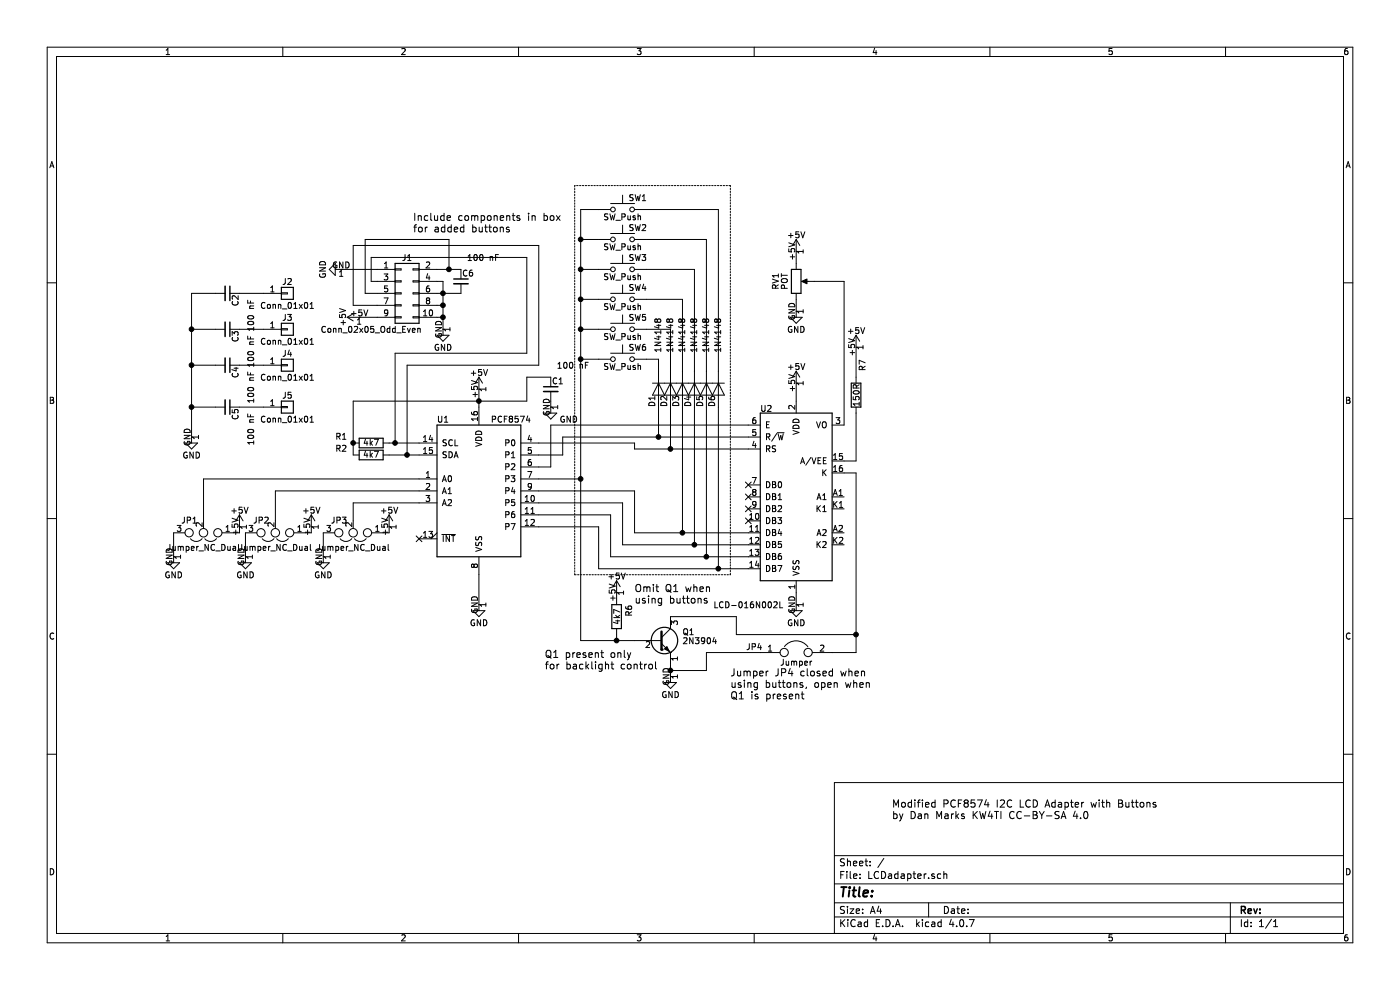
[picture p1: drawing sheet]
EESchema Schematic File Version 2
LIBS:power
LIBS:device
LIBS:switches
LIBS:relays
LIBS:motors
LIBS:transistors
LIBS:conn
LIBS:linear
LIBS:regul
LIBS:74xx
LIBS:cmos4000
LIBS:adc-dac
LIBS:memory
LIBS:xilinx
LIBS:microcontrollers
LIBS:dsp
LIBS:microchip
LIBS:analog_switches
LIBS:motorola
LIBS:texas
LIBS:intel
LIBS:audio
LIBS:interface
LIBS:digital-audio
LIBS:philips
LIBS:display
LIBS:cypress
LIBS:siliconi
LIBS:opto
LIBS:atmel
LIBS:contrib
LIBS:valves
LIBS:LCDadapter-cache
EELAYER 25 0
EELAYER END
$Descr A4 11693 8268
encoding utf-8
Sheet 1 1
Title ""
Date ""
Rev ""
Comp ""
Comment1 ""
Comment2 ""
Comment3 ""
Comment4 ""
$EndDescr
$Comp
L PCF8574 U1
U 1 1
P 4000 4100
F 0 "U1" H 3650 4700 50  0000 L CNN
F 1 "PCF8574" H 4100 4700 50  0000 L CNN
F 2 "Housings_DIP:DIP-16_W7.62mm_Socket" H 4000 4100 50  0001 C CNN
F 3 "" H 4000 4100 50  0001 C CNN
	1    4000 4100
	1    0    0    -1  
$EndComp
$Comp
L LCD-016N002L U2
U 1 1
P 6650 4150
F 0 "U2" H 6400 4890 50  0000 C CNN
F 1 "LCD-016N002L" H 6250 3250 50  0000 C CNN
F 2 "Pin_Headers:Pin_Header_Straight_1x16_Pitch2.54mm" H 6670 3230 50  0001 C CNN
F 3 "" H 7150 3850 50  0001 C CNN
	1    6650 4150
	1    0    0    -1  
$EndComp
$Comp
L +5V #PWR6
U 1 1
P 4000 3250
F 0 "#PWR6" H 4000 3100 50  0001 C CNN
F 1 "+5V" H 4000 3390 50  0000 C CNN
F 2 "" H 4000 3250 50  0001 C CNN
F 3 "" H 4000 3250 50  0001 C CNN
	1    4000 3250
	1    0    0    -1  
$EndComp
$Comp
L +5V #PWR13
U 1 1
P 6650 3200
F 0 "#PWR13" H 6650 3050 50  0001 C CNN
F 1 "+5V" H 6650 3340 50  0000 C CNN
F 2 "" H 6650 3200 50  0001 C CNN
F 3 "" H 6650 3200 50  0001 C CNN
	1    6650 3200
	1    0    0    -1  
$EndComp
$Comp
L GND #PWR7
U 1 1
P 4000 5050
F 0 "#PWR7" H 4000 4800 50  0001 C CNN
F 1 "GND" H 4000 4900 50  0000 C CNN
F 2 "" H 4000 5050 50  0001 C CNN
F 3 "" H 4000 5050 50  0001 C CNN
	1    4000 5050
	1    0    0    -1  
$EndComp
$Comp
L GND #PWR14
U 1 1
P 6650 5050
F 0 "#PWR14" H 6650 4800 50  0001 C CNN
F 1 "GND" H 6650 4900 50  0000 C CNN
F 2 "" H 6650 5050 50  0001 C CNN
F 3 "" H 6650 5050 50  0001 C CNN
	1    6650 5050
	1    0    0    -1  
$EndComp
$Comp
L GND #PWR2
U 1 1
P 1450 4650
F 0 "#PWR2" H 1450 4400 50  0001 C CNN
F 1 "GND" H 1450 4500 50  0000 C CNN
F 2 "" H 1450 4650 50  0001 C CNN
F 3 "" H 1450 4650 50  0001 C CNN
	1    1450 4650
	1    0    0    -1  
$EndComp
$Comp
L R R1
U 1 1
P 3100 3700
F 0 "R1" V 3150 3950 50  0000 C CNN
F 1 "4k7" V 3100 3700 50  0000 C CNN
F 2 "Resistors_THT:R_Axial_DIN0207_L6.3mm_D2.5mm_P7.62mm_Horizontal" V 3030 3700 50  0001 C CNN
F 3 "" H 3100 3700 50  0001 C CNN
	1    3100 3700
	0    -1   -1   0   
$EndComp
$Comp
L C_Small C1
U 1 1
P 4600 3250
F 0 "C1" H 4610 3320 50  0000 L CNN
F 1 "100 nF" H 4650 3450 50  0000 L CNN
F 2 "Capacitors_THT:C_Disc_D5.0mm_W2.5mm_P2.50mm" H 4600 3250 50  0001 C CNN
F 3 "" H 4600 3250 50  0001 C CNN
	1    4600 3250
	1    0    0    -1  
$EndComp
$Comp
L GND #PWR8
U 1 1
P 4600 3400
F 0 "#PWR8" H 4600 3150 50  0001 C CNN
F 1 "GND" H 4750 3300 50  0000 C CNN
F 2 "" H 4600 3400 50  0001 C CNN
F 3 "" H 4600 3400 50  0001 C CNN
	1    4600 3400
	1    0    0    -1  
$EndComp
$Comp
L R R2
U 1 1
P 3100 3800
F 0 "R2" V 3150 4050 50  0000 C CNN
F 1 "4k7" V 3100 3800 50  0000 C CNN
F 2 "Resistors_THT:R_Axial_DIN0207_L6.3mm_D2.5mm_P7.62mm_Horizontal" V 3030 3800 50  0001 C CNN
F 3 "" H 3100 3800 50  0001 C CNN
	1    3100 3800
	0    -1   -1   0   
$EndComp
$Comp
L Conn_02x05_Odd_Even J1
U 1 1
P 3350 2450
F 0 "J1" H 3400 2750 50  0000 C CNN
F 1 "Conn_02x05_Odd_Even" H 3100 2150 50  0000 C CNN
F 2 "Pin_Headers:Pin_Header_Straight_2x05_Pitch2.54mm" H 3350 2450 50  0001 C CNN
F 3 "" H 3350 2450 50  0001 C CNN
	1    3350 2450
	1    0    0    -1  
$EndComp
$Comp
L GND #PWR3
U 1 1
P 2850 2250
F 0 "#PWR3" H 2850 2000 50  0001 C CNN
F 1 "GND" H 2850 2100 50  0000 C CNN
F 2 "" H 2850 2250 50  0001 C CNN
F 3 "" H 2850 2250 50  0001 C CNN
	1    2850 2250
	0    1    1    0   
$EndComp
$Comp
L GND #PWR5
U 1 1
P 3700 2750
F 0 "#PWR5" H 3700 2500 50  0001 C CNN
F 1 "GND" H 3700 2600 50  0000 C CNN
F 2 "" H 3700 2750 50  0001 C CNN
F 3 "" H 3700 2750 50  0001 C CNN
	1    3700 2750
	1    0    0    -1  
$EndComp
$Comp
L +5V #PWR4
U 1 1
P 3000 2650
F 0 "#PWR4" H 3000 2500 50  0001 C CNN
F 1 "+5V" H 3000 2790 50  0000 C CNN
F 2 "" H 3000 2650 50  0001 C CNN
F 3 "" H 3000 2650 50  0001 C CNN
	1    3000 2650
	0    -1   -1   0   
$EndComp
NoConn ~ 3500 4500
$Comp
L 2N3904 Q1
U 1 1
P 5500 5350
F 0 "Q1" H 5700 5425 50  0000 L CNN
F 1 "2N3904" H 5700 5350 50  0000 L CNN
F 2 "TO_SOT_Packages_THT:TO-92_Molded_Narrow" H 5700 5275 50  0001 L CIN
F 3 "" H 5500 5350 50  0001 L CNN
	1    5500 5350
	1    0    0    -1  
$EndComp
$Comp
L R R6
U 1 1
P 5150 5150
F 0 "R6" V 5250 5200 50  0000 C CNN
F 1 "4k7" V 5150 5150 50  0000 C CNN
F 2 "Resistors_THT:R_Axial_DIN0207_L6.3mm_D2.5mm_P7.62mm_Horizontal" V 5080 5150 50  0001 C CNN
F 3 "" H 5150 5150 50  0001 C CNN
	1    5150 5150
	1    0    0    -1  
$EndComp
$Comp
L +5V #PWR15
U 1 1
P 7150 2900
F 0 "#PWR15" H 7150 2750 50  0001 C CNN
F 1 "+5V" H 7150 3040 50  0000 C CNN
F 2 "" H 7150 2900 50  0001 C CNN
F 3 "" H 7150 2900 50  0001 C CNN
	1    7150 2900
	1    0    0    -1  
$EndComp
NoConn ~ 6250 4050
NoConn ~ 6250 4150
NoConn ~ 6250 4250
NoConn ~ 6250 4350
$Comp
L SW_Push SW3
U 1 1
P 5200 2250
F 0 "SW3" H 5250 2350 50  0000 L CNN
F 1 "SW_Push" H 5200 2190 50  0000 C CNN
F 2 "Buttons_Switches_THT:SW_PUSH_6mm_h4.3mm" H 5200 2450 50  0001 C CNN
F 3 "" H 5200 2450 50  0001 C CNN
	1    5200 2250
	1    0    0    -1  
$EndComp
$Comp
L GND #PWR10
U 1 1
P 5600 5650
F 0 "#PWR10" H 5600 5400 50  0001 C CNN
F 1 "GND" H 5600 5500 50  0000 C CNN
F 2 "" H 5600 5650 50  0001 C CNN
F 3 "" H 5600 5650 50  0001 C CNN
	1    5600 5650
	1    0    0    -1  
$EndComp
$Comp
L D D1
U 1 1
P 5500 3250
F 0 "D1" H 5600 3200 50  0000 C CNN
F 1 "1N4148" H 5050 3250 50  0000 C CNN
F 2 "Diodes_THT:D_DO-35_SOD27_P7.62mm_Horizontal" H 5500 3250 50  0001 C CNN
F 3 "" H 5500 3250 50  0001 C CNN
	1    5500 3250
	0    1    1    0   
$EndComp
$Comp
L SW_Push SW4
U 1 1
P 5200 2500
F 0 "SW4" H 5250 2600 50  0000 L CNN
F 1 "SW_Push" H 5200 2440 50  0000 C CNN
F 2 "Buttons_Switches_THT:SW_PUSH_6mm_h4.3mm" H 5200 2700 50  0001 C CNN
F 3 "" H 5200 2700 50  0001 C CNN
	1    5200 2500
	1    0    0    -1  
$EndComp
$Comp
L SW_Push SW5
U 1 1
P 5200 2750
F 0 "SW5" H 5250 2850 50  0000 L CNN
F 1 "SW_Push" H 5200 2690 50  0000 C CNN
F 2 "Buttons_Switches_THT:SW_PUSH_6mm_h4.3mm" H 5200 2950 50  0001 C CNN
F 3 "" H 5200 2950 50  0001 C CNN
	1    5200 2750
	1    0    0    -1  
$EndComp
$Comp
L SW_Push SW6
U 1 1
P 5200 3000
F 0 "SW6" H 5250 3100 50  0000 L CNN
F 1 "SW_Push" H 5200 2940 50  0000 C CNN
F 2 "Buttons_Switches_THT:SW_PUSH_6mm_h4.3mm" H 5200 3200 50  0001 C CNN
F 3 "" H 5200 3200 50  0001 C CNN
	1    5200 3000
	1    0    0    -1  
$EndComp
$Comp
L SW_Push SW2
U 1 1
P 5200 2000
F 0 "SW2" H 5250 2100 50  0000 L CNN
F 1 "SW_Push" H 5200 1940 50  0000 C CNN
F 2 "Buttons_Switches_THT:SW_PUSH_6mm_h4.3mm" H 5200 2200 50  0001 C CNN
F 3 "" H 5200 2200 50  0001 C CNN
	1    5200 2000
	1    0    0    -1  
$EndComp
$Comp
L SW_Push SW1
U 1 1
P 5200 1750
F 0 "SW1" H 5250 1850 50  0000 L CNN
F 1 "SW_Push" H 5200 1690 50  0000 C CNN
F 2 "Buttons_Switches_THT:SW_PUSH_6mm_h4.3mm" H 5200 1950 50  0001 C CNN
F 3 "" H 5200 1950 50  0001 C CNN
	1    5200 1750
	1    0    0    -1  
$EndComp
$Comp
L D D2
U 1 1
P 5600 3250
F 0 "D2" H 5700 3200 50  0000 C CNN
F 1 "1N4148" H 5150 3250 50  0000 C CNN
F 2 "Diodes_THT:D_DO-35_SOD27_P7.62mm_Horizontal" H 5600 3250 50  0001 C CNN
F 3 "" H 5600 3250 50  0001 C CNN
	1    5600 3250
	0    1    1    0   
$EndComp
$Comp
L D D3
U 1 1
P 5700 3250
F 0 "D3" H 5800 3200 50  0000 C CNN
F 1 "1N4148" H 5250 3250 50  0000 C CNN
F 2 "Diodes_THT:D_DO-35_SOD27_P7.62mm_Horizontal" H 5700 3250 50  0001 C CNN
F 3 "" H 5700 3250 50  0001 C CNN
	1    5700 3250
	0    1    1    0   
$EndComp
$Comp
L D D4
U 1 1
P 5800 3250
F 0 "D4" H 5900 3200 50  0000 C CNN
F 1 "1N4148" H 5350 3250 50  0000 C CNN
F 2 "Diodes_THT:D_DO-35_SOD27_P7.62mm_Horizontal" H 5800 3250 50  0001 C CNN
F 3 "" H 5800 3250 50  0001 C CNN
	1    5800 3250
	0    1    1    0   
$EndComp
$Comp
L D D5
U 1 1
P 5900 3250
F 0 "D5" H 6000 3200 50  0000 C CNN
F 1 "1N4148" H 5450 3250 50  0000 C CNN
F 2 "Diodes_THT:D_DO-35_SOD27_P7.62mm_Horizontal" H 5900 3250 50  0001 C CNN
F 3 "" H 5900 3250 50  0001 C CNN
	1    5900 3250
	0    1    1    0   
$EndComp
$Comp
L D D6
U 1 1
P 6000 3250
F 0 "D6" H 6100 3200 50  0000 C CNN
F 1 "1N4148" H 5550 3250 50  0000 C CNN
F 2 "Diodes_THT:D_DO-35_SOD27_P7.62mm_Horizontal" H 6000 3250 50  0001 C CNN
F 3 "" H 6000 3250 50  0001 C CNN
	1    6000 3250
	0    1    1    0   
$EndComp
$Comp
L POT RV1
U 1 1
P 6650 2350
F 0 "RV1" V 6475 2350 50  0000 C CNN
F 1 "POT" V 6550 2350 50  0000 C CNN
F 2 "Potentiometers:Potentiometer_Triwood_RM-065" H 6650 2350 50  0001 C CNN
F 3 "" H 6650 2350 50  0001 C CNN
	1    6650 2350
	1    0    0    -1  
$EndComp
$Comp
L GND #PWR12
U 1 1
P 6650 2600
F 0 "#PWR12" H 6650 2350 50  0001 C CNN
F 1 "GND" H 6650 2450 50  0000 C CNN
F 2 "" H 6650 2600 50  0001 C CNN
F 3 "" H 6650 2600 50  0001 C CNN
	1    6650 2600
	1    0    0    -1  
$EndComp
$Comp
L +5V #PWR11
U 1 1
P 6650 2100
F 0 "#PWR11" H 6650 1950 50  0001 C CNN
F 1 "+5V" H 6650 2240 50  0000 C CNN
F 2 "" H 6650 2100 50  0001 C CNN
F 3 "" H 6650 2100 50  0001 C CNN
	1    6650 2100
	1    0    0    -1  
$EndComp
$Comp
L R R7
U 1 1
P 7150 3300
F 0 "R7" V 7200 3550 50  0000 C CNN
F 1 "150R" V 7150 3300 50  0000 C CNN
F 2 "Resistors_THT:R_Axial_DIN0207_L6.3mm_D2.5mm_P7.62mm_Horizontal" V 7080 3300 50  0001 C CNN
F 3 "" H 7150 3300 50  0001 C CNN
	1    7150 3300
	1    0    0    -1  
$EndComp
$Comp
L Conn_01x01 J2
U 1 1
P 2400 2450
F 0 "J2" H 2400 2550 50  0000 C CNN
F 1 "Conn_01x01" H 2400 2350 50  0000 C CNN
F 2 "Connectors:1pin" H 2400 2450 50  0001 C CNN
F 3 "" H 2400 2450 50  0001 C CNN
	1    2400 2450
	1    0    0    -1  
$EndComp
$Comp
L Conn_01x01 J3
U 1 1
P 2400 2750
F 0 "J3" H 2400 2850 50  0000 C CNN
F 1 "Conn_01x01" H 2400 2650 50  0000 C CNN
F 2 "Connectors:1pin" H 2400 2750 50  0001 C CNN
F 3 "" H 2400 2750 50  0001 C CNN
	1    2400 2750
	1    0    0    -1  
$EndComp
$Comp
L Conn_01x01 J4
U 1 1
P 2400 3050
F 0 "J4" H 2400 3150 50  0000 C CNN
F 1 "Conn_01x01" H 2400 2950 50  0000 C CNN
F 2 "Connectors:1pin" H 2400 3050 50  0001 C CNN
F 3 "" H 2400 3050 50  0001 C CNN
	1    2400 3050
	1    0    0    -1  
$EndComp
$Comp
L Conn_01x01 J5
U 1 1
P 2400 3400
F 0 "J5" H 2400 3500 50  0000 C CNN
F 1 "Conn_01x01" H 2400 3300 50  0000 C CNN
F 2 "Connectors:1pin" H 2400 3400 50  0001 C CNN
F 3 "" H 2400 3400 50  0001 C CNN
	1    2400 3400
	1    0    0    -1  
$EndComp
$Comp
L +5V #PWR9
U 1 1
P 5150 4950
F 0 "#PWR9" H 5150 4800 50  0001 C CNN
F 1 "+5V" H 5150 5090 50  0000 C CNN
F 2 "" H 5150 4950 50  0001 C CNN
F 3 "" H 5150 4950 50  0001 C CNN
	1    5150 4950
	1    0    0    -1  
$EndComp
$Comp
L Jumper JP4
U 1 1
P 6650 5450
F 0 "JP4" H 6300 5500 50  0000 C CNN
F 1 "Jumper" H 6650 5370 50  0000 C CNN
F 2 "Pin_Headers:Pin_Header_Straight_1x02_Pitch2.54mm" H 6650 5450 50  0001 C CNN
F 3 "" H 6650 5450 50  0001 C CNN
	1    6650 5450
	1    0    0    -1  
$EndComp
Text Notes 7450 6850 0    60   ~ 0
\nModified PCF8574 I2C LCD Adapter with Buttons\nby Dan Marks KW4TI CC-BY-SA 4.0
Text Notes 5300 5050 0    60   ~ 0
\n\n\n\nOmit Q1 when\nusing buttons
Text Notes 6100 5850 0    60   ~ 0
Jumper JP4 closed when\nusing buttons, open when\nQ1 is present\n
Text Notes 4550 5600 0    60   ~ 0
Q1 present only\nfor backlight control
Text Notes 3450 1950 0    60   ~ 0
Include components in box\nfor added buttons
$Comp
L GND #PWR1
U 1 1
P 1600 3650
F 0 "#PWR1" H 1600 3400 50  0001 C CNN
F 1 "GND" H 1600 3500 50  0000 C CNN
F 2 "" H 1600 3650 50  0001 C CNN
F 3 "" H 1600 3650 50  0001 C CNN
	1    1600 3650
	1    0    0    -1  
$EndComp
$Comp
L C_Small C2
U 1 1
P 1900 2450
F 0 "C2" H 1910 2520 50  0000 L CNN
F 1 "100 nF" H 1950 2650 50  0000 L CNN
F 2 "Capacitors_THT:C_Disc_D5.0mm_W2.5mm_P2.50mm" H 1900 2450 50  0001 C CNN
F 3 "" H 1900 2450 50  0001 C CNN
	1    1900 2450
	0    1    1    0   
$EndComp
$Comp
L C_Small C3
U 1 1
P 1900 2750
F 0 "C3" H 1910 2820 50  0000 L CNN
F 1 "100 nF" H 1950 2950 50  0000 L CNN
F 2 "Capacitors_THT:C_Disc_D5.0mm_W2.5mm_P2.50mm" H 1900 2750 50  0001 C CNN
F 3 "" H 1900 2750 50  0001 C CNN
	1    1900 2750
	0    1    1    0   
$EndComp
$Comp
L C_Small C4
U 1 1
P 1900 3050
F 0 "C4" H 1910 3120 50  0000 L CNN
F 1 "100 nF" H 1950 3250 50  0000 L CNN
F 2 "Capacitors_THT:C_Disc_D5.0mm_W2.5mm_P2.50mm" H 1900 3050 50  0001 C CNN
F 3 "" H 1900 3050 50  0001 C CNN
	1    1900 3050
	0    1    1    0   
$EndComp
$Comp
L C_Small C5
U 1 1
P 1900 3400
F 0 "C5" H 1910 3470 50  0000 L CNN
F 1 "100 nF" H 1950 3600 50  0000 L CNN
F 2 "Capacitors_THT:C_Disc_D5.0mm_W2.5mm_P2.50mm" H 1900 3400 50  0001 C CNN
F 3 "" H 1900 3400 50  0001 C CNN
	1    1900 3400
	0    1    1    0   
$EndComp
$Comp
L C_Small C6
U 1 1
P 3850 2350
F 0 "C6" H 3860 2420 50  0000 L CNN
F 1 "100 nF" H 3900 2550 50  0000 L CNN
F 2 "Capacitors_THT:C_Disc_D5.0mm_W2.5mm_P2.50mm" H 3850 2350 50  0001 C CNN
F 3 "" H 3850 2350 50  0001 C CNN
	1    3850 2350
	1    0    0    -1  
$EndComp
$Comp
L Jumper_NC_Dual JP1
U 1 1
P 1700 4450
F 0 "JP1" H 1750 4350 50  0000 L CNN
F 1 "Jumper_NC_Dual" H 1700 4550 50  0000 C BNN
F 2 "Pin_Headers:Pin_Header_Straight_1x03_Pitch2.54mm" H 1700 4450 50  0001 C CNN
F 3 "" H 1700 4450 50  0001 C CNN
	1    1700 4450
	-1   0    0    1   
$EndComp
$Comp
L Jumper_NC_Dual JP2
U 1 1
P 2300 4450
F 0 "JP2" H 2350 4350 50  0000 L CNN
F 1 "Jumper_NC_Dual" H 2300 4550 50  0000 C BNN
F 2 "Pin_Headers:Pin_Header_Straight_1x03_Pitch2.54mm" H 2300 4450 50  0001 C CNN
F 3 "" H 2300 4450 50  0001 C CNN
	1    2300 4450
	-1   0    0    1   
$EndComp
$Comp
L Jumper_NC_Dual JP3
U 1 1
P 2950 4450
F 0 "JP3" H 3000 4350 50  0000 L CNN
F 1 "Jumper_NC_Dual" H 2950 4550 50  0000 C BNN
F 2 "Pin_Headers:Pin_Header_Straight_1x03_Pitch2.54mm" H 2950 4450 50  0001 C CNN
F 3 "" H 2950 4450 50  0001 C CNN
	1    2950 4450
	-1   0    0    1   
$EndComp
Wire Wire Line
	1700 4350 1700 4000
Wire Wire Line
	2300 4350 2300 4100
Wire Wire Line
	2950 4350 2950 4200
Connection ~ 3750 2250
Wire Wire Line
	3650 2250 3850 2250
Wire Wire Line
	3750 2000 3750 2250
Wire Wire Line
	3050 2000 3750 2000
Wire Wire Line
	3050 2450 3050 2000
Wire Wire Line
	3150 2450 3050 2450
Wire Wire Line
	1600 3400 1800 3400
Wire Wire Line
	1800 3050 1600 3050
Wire Wire Line
	1800 2750 1600 2750
Wire Wire Line
	2200 2750 2000 2750
Wire Wire Line
	2200 3050 2000 3050
Wire Wire Line
	2000 3400 2200 3400
Wire Wire Line
	1800 2450 1600 2450
Wire Wire Line
	2000 2450 2200 2450
Connection ~ 1600 3400
Connection ~ 1600 3050
Connection ~ 1600 2750
Wire Wire Line
	1600 2450 1600 3650
Connection ~ 5600 5600
Wire Wire Line
	5900 5450 6350 5450
Wire Wire Line
	5900 5600 5900 5450
Wire Wire Line
	5600 5600 5900 5600
Wire Wire Line
	7150 5450 6950 5450
Connection ~ 7150 5300
Wire Wire Line
	6150 5300 7150 5300
Wire Notes Line
	4800 1550 4800 4800
Wire Notes Line
	6100 1550 4800 1550
Wire Notes Line
	6100 4800 6100 1550
Wire Notes Line
	4800 4800 6100 4800
Wire Wire Line
	5150 4950 5150 5000
Connection ~ 5150 5350
Wire Wire Line
	5150 5300 5150 5350
Wire Wire Line
	7150 3150 7150 2900
Connection ~ 4000 3350
Wire Wire Line
	2950 3350 4400 3350
Wire Wire Line
	4400 3350 4400 3150
Wire Wire Line
	7050 2350 7050 3550
Wire Wire Line
	6800 2350 7050 2350
Wire Wire Line
	6650 2100 6650 2200
Wire Wire Line
	6650 2500 6650 2600
Wire Wire Line
	7150 3850 7050 3850
Wire Wire Line
	7150 3450 7150 3850
Wire Wire Line
	4850 5350 5300 5350
Wire Wire Line
	6150 5150 6150 5300
Wire Wire Line
	4400 2950 4400 2150
Wire Wire Line
	3300 2950 4400 2950
Wire Wire Line
	3300 3700 3300 2950
Wire Wire Line
	4500 3050 4500 2050
Wire Wire Line
	3400 3050 4500 3050
Wire Wire Line
	3400 3800 3400 3050
Wire Wire Line
	4600 3350 4600 3400
Connection ~ 2950 3700
Wire Wire Line
	6000 4750 6000 3400
Wire Wire Line
	5900 3400 5900 4650
Wire Wire Line
	5800 4550 5800 3400
Wire Wire Line
	5700 3400 5700 4450
Wire Wire Line
	5600 3400 5600 3750
Wire Wire Line
	5500 3400 5500 3650
Wire Wire Line
	6000 3100 6000 1750
Wire Wire Line
	5900 2000 5900 3100
Wire Wire Line
	5800 2250 5800 3100
Wire Wire Line
	5600 2750 5600 3100
Wire Wire Line
	5700 2500 5700 3100
Wire Wire Line
	5500 3000 5500 3100
Connection ~ 6000 4750
Wire Wire Line
	6000 1750 5400 1750
Connection ~ 5900 4650
Wire Wire Line
	5400 2000 5900 2000
Wire Wire Line
	6650 4950 6650 5050
Wire Wire Line
	6650 3200 6650 3350
Connection ~ 5800 4550
Wire Wire Line
	5400 2250 5800 2250
Connection ~ 5700 4450
Wire Wire Line
	5400 2500 5700 2500
Connection ~ 5600 3750
Wire Wire Line
	5400 2750 5600 2750
Connection ~ 5500 3650
Wire Wire Line
	5400 3000 5500 3000
Connection ~ 4850 3000
Wire Wire Line
	5000 3000 4850 3000
Connection ~ 4850 2750
Wire Wire Line
	5000 2750 4850 2750
Connection ~ 4850 2500
Wire Wire Line
	5000 2500 4850 2500
Connection ~ 4850 2250
Wire Wire Line
	5000 2250 4850 2250
Connection ~ 4850 2000
Wire Wire Line
	5000 2000 4850 2000
Wire Wire Line
	4850 1750 5000 1750
Wire Wire Line
	4850 1750 4850 5350
Wire Wire Line
	7150 3950 7050 3950
Wire Wire Line
	7150 3950 7150 5450
Wire Wire Line
	5600 5150 6150 5150
Connection ~ 4850 4000
Wire Wire Line
	5600 5550 5600 5650
Wire Wire Line
	4850 4000 4500 4000
Wire Wire Line
	4700 3650 6250 3650
Wire Wire Line
	4700 3800 4700 3650
Wire Wire Line
	4500 3800 4700 3800
Wire Wire Line
	4600 3900 4500 3900
Wire Wire Line
	4600 3550 4600 3900
Wire Wire Line
	4600 3550 6250 3550
Wire Wire Line
	5000 4400 4500 4400
Wire Wire Line
	5000 4750 5000 4400
Wire Wire Line
	5000 4750 6250 4750
Wire Wire Line
	5100 4300 4500 4300
Wire Wire Line
	5100 4650 5100 4300
Wire Wire Line
	5100 4650 6250 4650
Wire Wire Line
	5200 4200 4500 4200
Wire Wire Line
	5200 4550 5200 4200
Wire Wire Line
	5200 4550 6250 4550
Wire Wire Line
	5300 4100 4500 4100
Wire Wire Line
	5300 4450 5300 4100
Wire Wire Line
	5300 4450 6250 4450
Wire Wire Line
	5300 3700 4500 3700
Wire Wire Line
	5300 3750 5300 3700
Wire Wire Line
	5300 3750 6250 3750
Connection ~ 3400 3800
Wire Wire Line
	4500 2050 2950 2050
Wire Wire Line
	2950 2050 2950 2550
Wire Wire Line
	2950 2550 3150 2550
Connection ~ 3300 3700
Wire Wire Line
	4400 2150 3100 2150
Wire Wire Line
	3100 2150 3100 2350
Wire Wire Line
	3100 2350 3150 2350
Wire Wire Line
	3250 3800 3500 3800
Wire Wire Line
	3250 3700 3500 3700
Wire Wire Line
	3150 2650 3000 2650
Wire Wire Line
	2950 3350 2950 3800
Connection ~ 3700 2650
Wire Wire Line
	3700 2650 3650 2650
Connection ~ 3700 2550
Wire Wire Line
	3700 2550 3650 2550
Connection ~ 3700 2450
Wire Wire Line
	3650 2450 3850 2450
Wire Wire Line
	3700 2350 3650 2350
Wire Wire Line
	3700 2350 3700 2750
Wire Wire Line
	3150 2250 2850 2250
Wire Wire Line
	4400 3150 4600 3150
Wire Wire Line
	2950 4200 3500 4200
Wire Wire Line
	2300 4100 3500 4100
Wire Wire Line
	1700 4000 3500 4000
Wire Wire Line
	4000 4800 4000 5050
Wire Wire Line
	4000 3250 4000 3400
Wire Wire Line
	1450 4650 1450 4450
$Comp
L GND #PWR?
U 1 1
P 2050 4650
F 0 "#PWR?" H 2050 4400 50  0001 C CNN
F 1 "GND" H 2050 4500 50  0000 C CNN
F 2 "" H 2050 4650 50  0001 C CNN
F 3 "" H 2050 4650 50  0001 C CNN
	1    2050 4650
	1    0    0    -1  
$EndComp
Wire Wire Line
	2050 4650 2050 4450
$Comp
L GND #PWR?
U 1 1
P 2700 4650
F 0 "#PWR?" H 2700 4400 50  0001 C CNN
F 1 "GND" H 2700 4500 50  0000 C CNN
F 2 "" H 2700 4650 50  0001 C CNN
F 3 "" H 2700 4650 50  0001 C CNN
	1    2700 4650
	1    0    0    -1  
$EndComp
Wire Wire Line
	2700 4650 2700 4450
$Comp
L +5V #PWR?
U 1 1
P 3250 4400
F 0 "#PWR?" H 3250 4250 50  0001 C CNN
F 1 "+5V" H 3250 4540 50  0000 C CNN
F 2 "" H 3250 4400 50  0001 C CNN
F 3 "" H 3250 4400 50  0001 C CNN
	1    3250 4400
	1    0    0    -1  
$EndComp
Wire Wire Line
	3250 4400 3250 4450
Wire Wire Line
	3250 4450 3200 4450
$Comp
L +5V #PWR?
U 1 1
P 2600 4400
F 0 "#PWR?" H 2600 4250 50  0001 C CNN
F 1 "+5V" H 2600 4540 50  0000 C CNN
F 2 "" H 2600 4400 50  0001 C CNN
F 3 "" H 2600 4400 50  0001 C CNN
	1    2600 4400
	1    0    0    -1  
$EndComp
Wire Wire Line
	2600 4400 2600 4450
Wire Wire Line
	2600 4450 2550 4450
$Comp
L +5V #PWR?
U 1 1
P 2000 4400
F 0 "#PWR?" H 2000 4250 50  0001 C CNN
F 1 "+5V" H 2000 4540 50  0000 C CNN
F 2 "" H 2000 4400 50  0001 C CNN
F 3 "" H 2000 4400 50  0001 C CNN
	1    2000 4400
	1    0    0    -1  
$EndComp
Wire Wire Line
	2000 4400 2000 4450
Wire Wire Line
	2000 4450 1950 4450
$EndSCHEMATC
